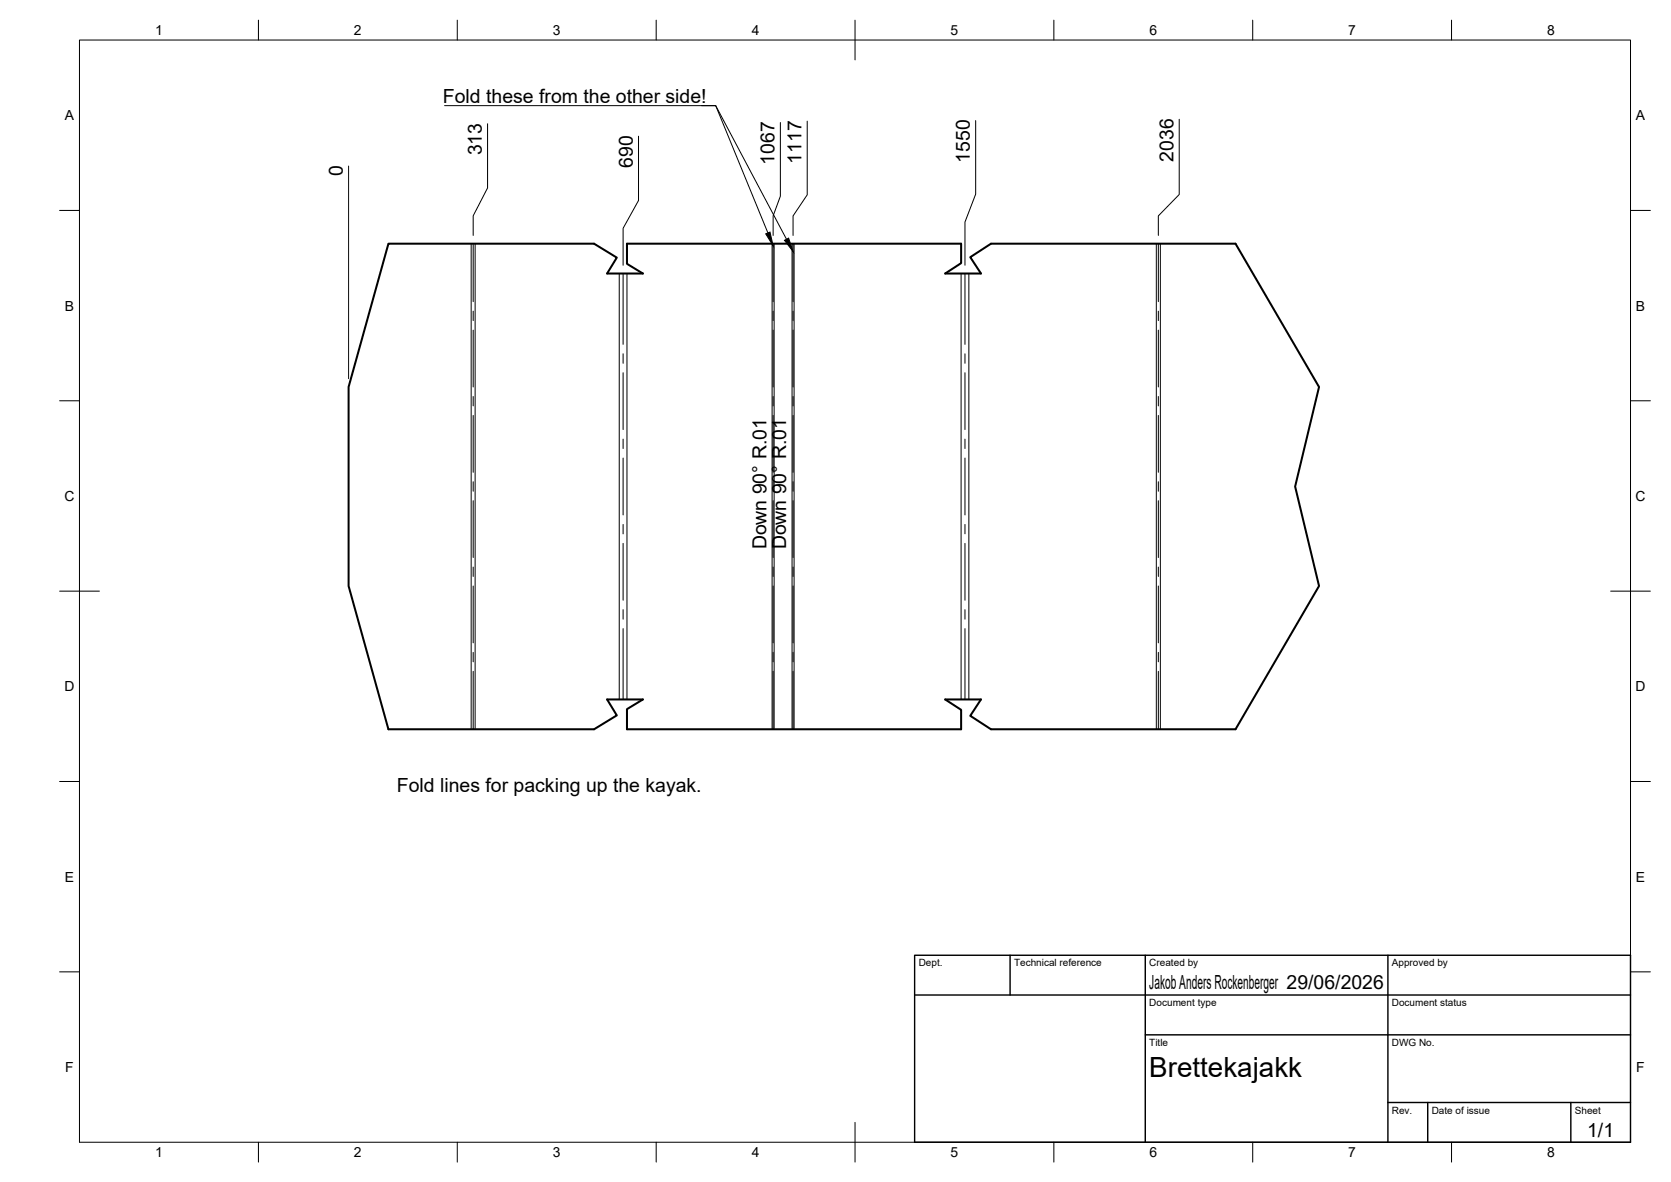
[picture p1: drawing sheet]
<svg xmlns="http://www.w3.org/2000/svg" width="420mm" height="297mm" viewBox="0 0 420 297" stroke-linecap="round" stroke-linejoin="round" font-family="sans-serif">
<!-- layer: Visible -->
<path d="M97.7 61.2h51.7l5.7 3.5-2.4 4h8.9l-4-2.4v-5.1h84.1v4.9l-4 2.6h9l-2.7-4.1 5.2-3.4h61.5l21 36-6.1 25.1 6.1 25-21 36h-61.5l-5.2-3.4 2.7-4.1h-9l4 2.6v4.9h-84.1v-5.1l4-2.4h-8.9l2.4 4-5.7 3.5h-51.7l-10-36v-50.1z" fill="none" stroke="#000" stroke-width=".51"/>
<!-- layer: Bend Center -->
<g fill="none" stroke="#000" stroke-width=".25">
<path d="M119 61.2v14.6M119 78.2v2.4M156.7 68.7v17.8M194.4 61.2v14.6M194.4 78.2v2.4M199.4 61.2v14.6M199.4 78.2v2.4M242.6 68.7v17.8M291.3 61.2v14.6M291.3 78.2v2.4M119 83v14.2M119 99.6v2.4"/>
<path d="M156.7 88.9v2.4M156.7 93.7v14.3M194.4 83v14.2M194.4 99.6v2.4M199.4 83v14.2M199.4 99.6v2.4M242.6 88.9v2.4M242.6 93.7v14.3M291.3 83v14.2M291.3 99.6v2.4M119 104.4v14.3M156.7 110.3v2.4"/>
<path d="M156.7 115.1v14.3M194.4 104.4v14.3M199.4 104.4v14.3M242.6 110.3v2.4M242.6 115.1v14.3M291.3 104.4v14.3M119 121.1v2.4M119 125.8v14.3M156.7 131.8v2.4M156.7 136.6v14.2M194.4 121.1v2.4M194.4 125.8v14.3"/>
<path d="M199.4 121.1v2.4M199.4 125.8v14.3M242.6 131.8v2.4M242.6 136.6v14.2M291.3 121.1v2.4M291.3 125.8v14.3M119 142.5v2.4M119 147.3v14.3M156.7 153.2v2.4M156.7 158v17.8M194.4 142.5v2.4M194.4 147.3v14.3"/>
<path d="M199.4 142.5v2.4M199.4 147.3v14.3M242.6 153.2v2.4M242.6 158v17.8M291.3 142.5v2.4M291.3 147.3v14.3M119 163.9v2.4M119 168.7v14.6M194.4 163.9v2.4M194.4 168.7v14.6M199.4 163.9v2.4M199.4 168.7v14.6"/>
<path d="M291.3 163.9v2.4M291.3 168.7v14.6"/>
</g>
<!-- layer: Visible Narrow -->
<path d="M118.5 61.2v122.1M119.5 61.2v122.1M155.7 68.7v107.1M157.6 68.7v107.1M194.1 61.2v122.1M194.6 61.2v122.1M199.2 61.2v122.1M199.7 61.2v122.1M241.7 68.7v107.1M243.6 68.7v107.1M290.7 61.2v122.1M291.8 61.2v122.1" fill="none" stroke="#000" stroke-width=".25"/>
<!-- layer: BORDER -->
<g fill="none" stroke="#000" stroke-width=".25">
<path d="M20 10.1h390v276.9h-390zM65 5.1v5M115 5.1v5M165 5.1v5M215 5.1v10M265 5.1v5M315 5.1v5M365 5.1v5M15 52.9h5M410 52.9h5M15 100.7h5M410 100.7h5"/>
<path d="M15 148.6h10M405 148.6h10M15 196.4h5M410 196.4h5M15 244.2h5M410 244.2h5M65 287v5M115 287v5M165 287v5M215 282.1v9.9M265 287v5M315 287v5"/>
<path d="M365 287v5"/>
</g>
<!-- layer: TITLEBLOCK -->
<path d="M230 240.1h180v46.9h-180zM230 250h180M254 240.1v9.9M288 240.1v46.9M349 240.1v46.9M288 260.1h122M349 277.1h61M359 277.1v9.9M395 277.1v9.9" fill="none" stroke="#000" stroke-width=".36"/>
<!-- layer: FD_Dimensions -->
<path d="M122.6 31.1v16.1l-3.6 7v5M160.5 34.2v16.2l-3.8 7v9.3M196.2 30.8v18.5l-1.8 5v4.9M203 30.4v18.6l-3.6 5.3v4.9M245.3 30.3v18.5l-2.7 7v10.9M296.5 30v18.9l-5.2 5.4v4.9M87.7 41.7v53.5" fill="none" stroke="#000" stroke-width=".25"/>
<!-- layer: Leaders -->
<path d="M192.5 58.8l1.1-.5 .8 3.5zM197.3 60.4l1-.6 1.1 3.4z" fill="#000" stroke="#000" stroke-width=".25"/>
<path d="M111.8 26.6h68.2l13.1 31.9M176.5 26.6h3.5l17.8 33.5" fill="none" stroke="#000" stroke-width=".25"/>
<text font-size="7" x="289" y="270.6">Brettekajakk</text>
<g font-size="4.9">
<text x="111.4" y="25.9">Fold these from the other side!</text>
<text x="121.1" y="39" transform="rotate(-90 121.1 39)">313</text>
<text x="194.8" y="41.4" transform="rotate(-90 194.8 41.4)">1067</text>
<text x="201.6" y="41.1" transform="rotate(-90 201.6 41.1)">1117</text>
<text x="243.9" y="40.9" transform="rotate(-90 243.9 40.9)">1550</text>
<text x="295" y="40.6" transform="rotate(-90 295 40.6)">2036</text>
<text x="86.2" y="44.2" transform="rotate(-90 86.2 44.2)">0</text>
<text x="159.1" y="42.2" transform="rotate(-90 159.1 42.2)">690</text>
<text x="192.7" y="138.1" transform="rotate(-90 192.7 138.1)">Down 90° R.01</text>
<text x="197.7" y="138.1" transform="rotate(-90 197.7 138.1)">Down 90° R.01</text>
<text x="99.8" y="199.1">Fold lines for packing up the kayak.</text>
<text x="289" y="248.5">Jakob Anders Rockenberger 29/06/2026</text>
<text x="399.1" y="285.7">1/1</text>
</g>
<g font-size="3.5">
<text x="39" y="8.8">1</text>
<text x="89" y="8.8">2</text>
<text x="139" y="8.8">3</text>
<text x="189" y="8.8">4</text>
<text x="239" y="8.8">5</text>
<text x="289" y="8.8">6</text>
<text x="339" y="8.8">7</text>
<text x="389" y="8.8">8</text>
<text x="16.3" y="30.2">A</text>
<text x="411.3" y="30.2">A</text>
<text x="16.3" y="78">B</text>
<text x="411.3" y="78">B</text>
<text x="16.2" y="125.9">C</text>
<text x="411.2" y="125.9">C</text>
<text x="16.2" y="173.7">D</text>
<text x="411.2" y="173.7">D</text>
<text x="16.3" y="221.6">E</text>
<text x="411.3" y="221.6">E</text>
<text x="16.4" y="269.4">F</text>
<text x="411.4" y="269.4">F</text>
<text x="39" y="290.8">1</text>
<text x="89" y="290.8">2</text>
<text x="139" y="290.8">3</text>
<text x="189" y="290.8">4</text>
<text x="239" y="290.8">5</text>
<text x="289" y="290.8">6</text>
<text x="339" y="290.8">7</text>
<text x="389" y="290.8">8</text>
</g>
<g font-size="2.5">
<text x="231" y="242.9">Dept.</text>
<text x="255" y="242.9">Technical reference</text>
<text x="289" y="242.9">Created by</text>
<text x="350" y="242.9">Approved by</text>
<text x="289" y="252.8">Document type</text>
<text x="350" y="252.8">Document status</text>
<text x="289" y="262.9">Title</text>
<text x="350" y="262.9">DWG No.</text>
<text x="350" y="279.9">Rev.</text>
<text x="360" y="279.9">Date of issue</text>
<text x="396" y="279.9">Sheet</text>
</g>
</svg>
